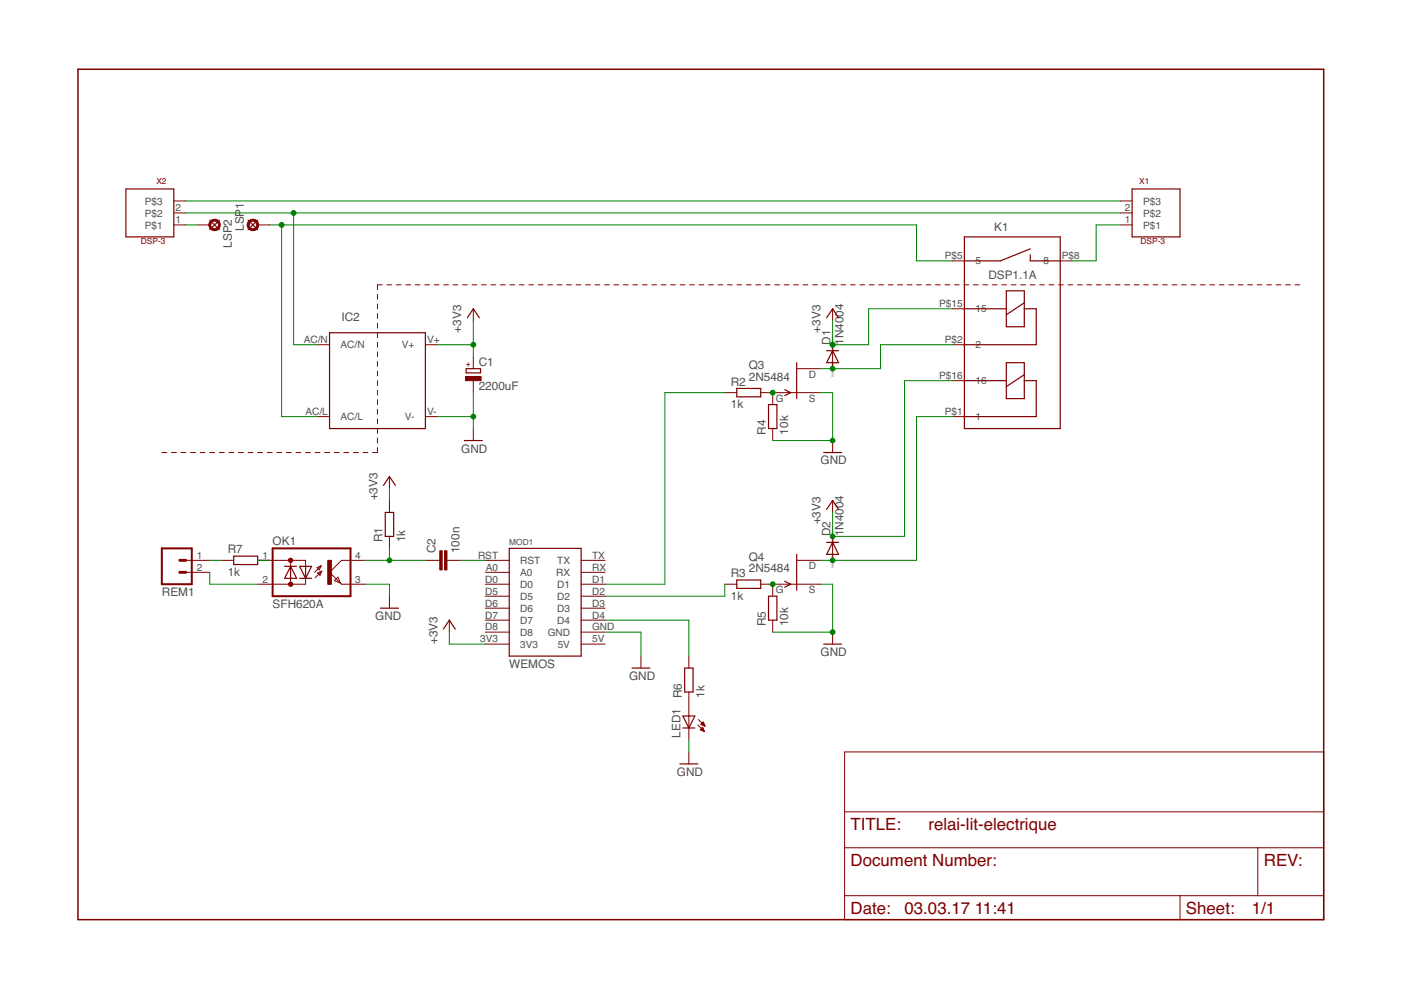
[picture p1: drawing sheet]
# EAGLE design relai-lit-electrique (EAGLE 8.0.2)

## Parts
C1  2200uF  CPOL-EUE3.5-10  [E3,5-10]
C2  100n  C-EU025-024X044  [C025-024X044]
D1  1N4004  [DO41-10]
D2  1N4004  [DO41-10]
IC2  IRM_03  [IRM_03]
K1  DSP1.1A  [DSP1A]
LED1  LED3MM  [LED3MM]
LSP1  SE14  [SE14]
LSP2  SE14  [SE14]
MOD1  WEMOS  [WEMOS]
OK1  SFH620A  [DIL04]
Q3  2N5484  [TO92-]
Q4  2N5484  [TO92-]
R1  1k  R-EU_0204/7  [0204/7]
R2  1k  R-EU_0204/7  [0204/7]
R3  1k  R-EU_0204/7  [0204/7]
R4  10k  R-EU_0204/7  [0204/7]
R5  10k  R-EU_0204/7  [0204/7]
R6  1k  R-EU_0204/7  [0204/7]
R7  1k  R-EU_0207/10  [0207/10]
REM1  M025MM  [SCREWTERMINAL-5MM-2]
X1  DSP-3  [RND-CONNECT-3]
X2  DSP-3  [RND-CONNECT-3]

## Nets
+3V3: C1.+ D1.C D2.C IC2.V+ K1.P$15 K1.P$16 MOD1.3V3 R1.2
GND: C1.- IC2.V- LED1.K(C) MOD1.GND OK1.3(E) Q3.2(S) Q4.2(S) R4.1 R5.1
MASSE [RESEAU]: X1.3 X2.3
N$1: Q3.1(G) R2.2 R4.2
N$2: Q4.1(G) R3.2 R5.2
N$3: D1.A K1.P$2 Q3.3(D)
N$4: MOD1.D4 R6.2
N$5: C2.2 MOD1.RST
N$6: D2.A K1.P$1 Q4.3(D)
N$7: C2.1 OK1.4(C) R1.1
N$8 [RESEAU]: K1.P$8 X1.1
N$9: R7.1 REM1.1
N$10: LED1.A R6.1
N$11: OK1.1(AC1) R7.2
N$12: MOD1.D1 R2.1
N$13: MOD1.D2 R3.1
N$15: OK1.2(AC2) REM1.2
NEUTRE [RESEAU]: IC2.AC/N X1.2 X2.2
PHASE [RESEAU]: LSP2.MP X2.1
PHASE_B [RESEAU]: IC2.AC/L K1.P$5 LSP1.MP
Unconnected: MOD1.5V MOD1.A0 MOD1.D0 MOD1.D3 MOD1.D5 MOD1.D6 MOD1.D7 MOD1.D8 MOD1.RX MOD1.TX
